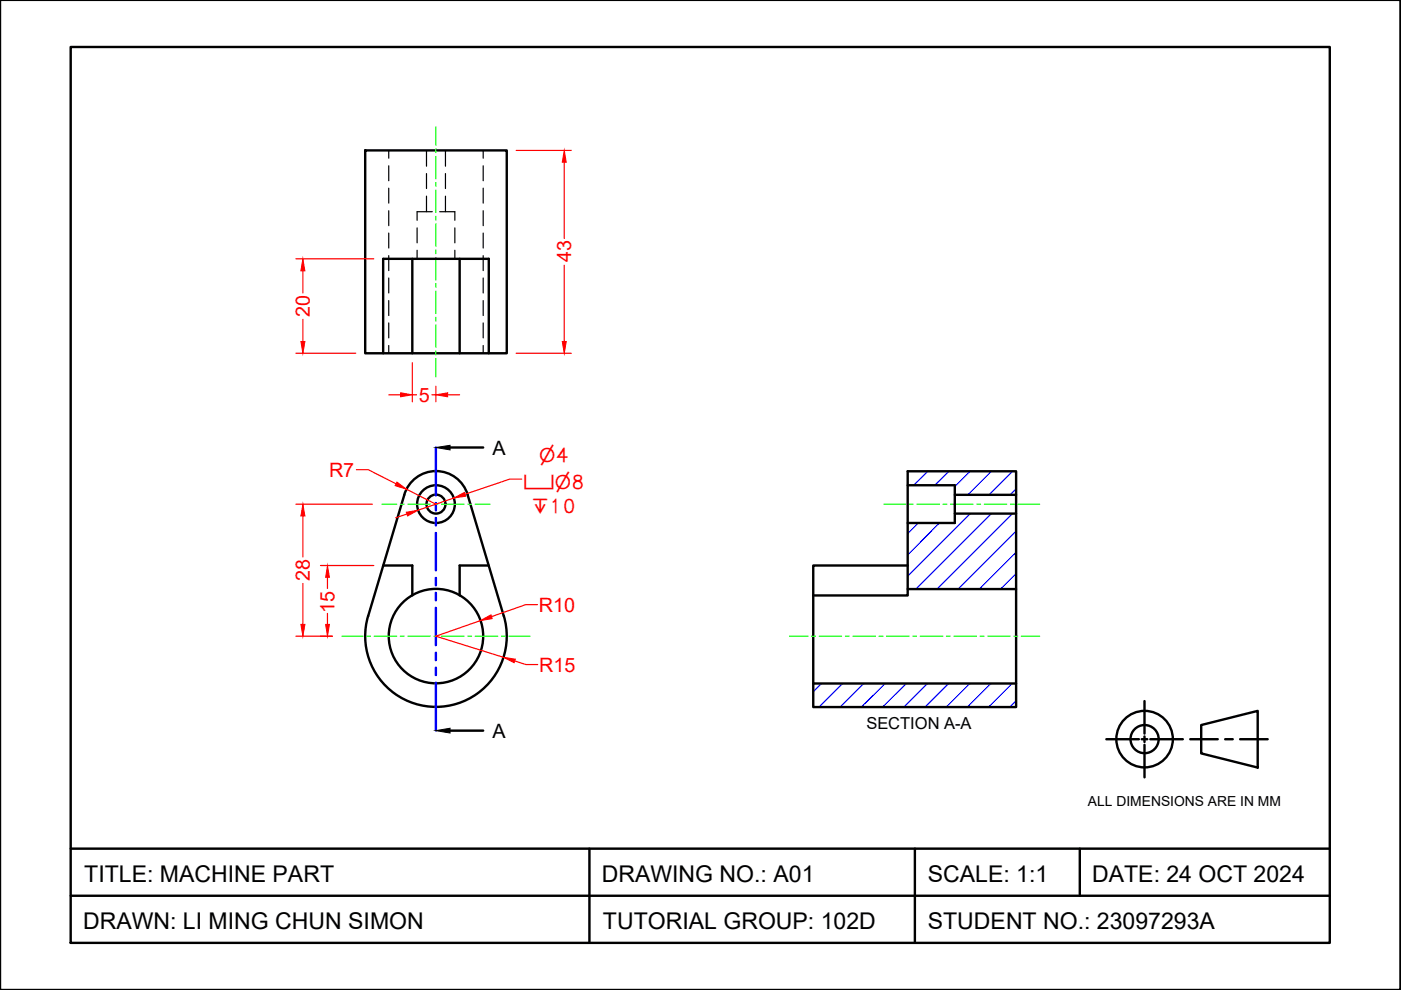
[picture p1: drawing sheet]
<svg xmlns="http://www.w3.org/2000/svg" width="297mm" height="210mm" viewBox="0 0 297 210" stroke-linecap="round" stroke-linejoin="round" font-family="sans-serif">
<!-- layer: Visible lines -->
<g fill="none" stroke="#000" stroke-width=".51">
<path d="M0 0h296.9v209.9h-296.9zM15 10h266.9v189.9h-266.9zM77.4 31.9h30v43h-30zM87.4 54.9v20M97.5 54.9v20M81.2 74.9v-20h22.4v20M95.4 94.9h7M81.2 119.9h6.2v6.4M99.1 104.9a7 7 0 0 0-6.7-5 7 7 0 0 0-6.7 5l-7.6 25.7a15 15 0 0 0 14.3 19.3 15 15 0 0 0 14.4-19.3l-7.7-25.7M103.6 119.9h-6.1v6.4M192.4 119.9h-20v30h43v-50h-23v26.4h-20M192.4 102.9h10v8h-10"/>
<path d="M202.4 104.9h13M202.4 108.9h13M192.4 124.9h23M95.4 154.9h7M172.4 144.9h43M234.6 156.7h6.9M242.1 156.7h1.1M242.7 148.6v6.9M242.7 156.1v1.2M242.7 157.9v6.9M243.9 156.7h6.9M252.3 156.7h5.9"/>
<path d="M254.7 153.7l12-3v12l-12-3zM259.8 156.7h1.6M262.9 156.7h5.9M15 179.9h266.9M125 179.9v20M194 179.9v20M228.9 179.9v10M15 189.9h266.9"/>
<circle cx="92.4" cy="106.9" r="4"/>
<circle cx="92.4" cy="106.9" r="2.01"/>
<circle cx="92.4" cy="134.9" r="10"/>
<circle cx="242.7" cy="156.7" r="6"/>
<circle cx="242.7" cy="156.7" r="2.98"/>
</g>
<!-- layer: Section lines -->
<g fill="none" stroke="#00f" stroke-width=".25">
<path d="M196.7 99.9l-3 3M201.2 99.9l-3 3M205.7 99.9l-3.3 3.3M210.2 99.9l-5 5M214.7 99.9l-5 5M194.7 110.9l-2.3 2.3M199.2 110.9l-6.8 6.8M205.7 108.9l-13.3 13.2M210.2 108.9l-16 16M214.7 108.9l-16 16M215.4 103.6l-1.2 1.3M215.4 112.6l-12.2 12.3"/>
<path d="M215.4 117.1l-7.8 7.8M215.4 121.6l-3.3 3.3M174.2 144.9l-1.8 1.8M178.6 144.9l-4.9 5M183.1 144.9l-5 5M187.7 144.9l-5.1 5M192.2 144.9l-5.1 5M196.6 144.9l-5 5M201.1 144.9l-5 5M205.6 144.9l-5 5M210.1 144.9l-5 5M214.6 144.9l-5 5"/>
<path d="M215.4 148.6l-1.3 1.3"/>
</g>
<!-- layer: Hidden lines -->
<g fill="none" stroke="#000" stroke-width=".25">
<path d="M82.4 31.9v1.6M82.4 35.2v3.1M82.4 39.9v3.2M90.4 31.9v3.3M90.4 36.8v3.2M94.4 31.9v3.3M94.4 36.8v3.2M102.4 31.9v1.6M102.4 35.2v3.1M102.4 39.9v3.2M82.4 44.7v3.2M82.4 49.4v3.2"/>
<path d="M82.4 54.2v3.2M82.4 58.9v3.2M88.4 48.3v3.2M88.4 53.1v1.8M90.4 41.6v3.3M91.7 44.9h-3.3v1.8M93.2 44.9h3.2v1.8M94.4 41.6v3.3M96.4 48.3v3.2M96.4 53.1v1.8M102.4 44.7v3.2M102.4 49.4v3.2"/>
<path d="M102.4 54.2v3.2M102.4 58.9v3.2M82.4 63.7v3.2M82.4 68.5v3.1M82.4 73.3v1.6M102.4 63.7v3.2M102.4 68.5v3.1M102.4 73.3v1.6"/>
</g>
<!-- layer: Centre lines -->
<g fill="none" stroke="#0f0" stroke-width=".25">
<path d="M92.4 26.9v3.9M92.4 31.6v.8M92.4 33.2v4.7M92.4 38.7v.8M92.4 40.3v4.8M92.4 45.9v.8M92.4 47.4v4.8M92.4 53v.8M92.4 54.6v4.8M92.4 60.1v.8M92.4 61.7v4.8M92.4 67.3v.8"/>
<path d="M92.4 68.9v4.7M92.4 74.4v.8M92.4 76v3.9M81 106.9h3.1M84.9 106.9h.8M86.5 106.9h4.7M92 106.9h.8M93.6 106.9h4.8M99.2 106.9h.8M100.8 106.9h3.1M187.4 106.9h4.6M192.8 106.9h.8"/>
<path d="M194.4 106.9h4.8M199.9 106.9h.8M201.5 106.9h4.8M207.1 106.9h.8M208.7 106.9h4.7M214.2 106.9h.9M215.8 106.9h4.6M72.5 134.9h4.5M77.8 134.9h.7M79.3 134.9h4.8M84.9 134.9h.8M86.5 134.9h4.7"/>
<path d="M92 134.9h.8M93.6 134.9h4.8M99.2 134.9h.8M100.8 134.9h4.7M106.3 134.9h.8M107.9 134.9h4.5M167.4 134.9h3.9M172.1 134.9h.8M173.7 134.9h4.7M179.2 134.9h.8M180.8 134.9h4.8M186.4 134.9h.8"/>
<path d="M188 134.9h4.7M193.5 134.9h.8M195.1 134.9h4.8M200.7 134.9h.8M202.3 134.9h4.7M207.8 134.9h.8M209.4 134.9h4.8M215 134.9h.8M216.5 134.9h3.9"/>
</g>
<!-- layer: Cutting plane -->
<path d="M92.4 94.9v10.1M92.4 106.7v1.5M92.4 109.8v1.6M92.4 113v7.9M92.4 122.5v1.6M92.4 125.7v1.6M92.4 128.9v7.9M92.4 138.4v1.6M92.4 141.6v1.5M92.4 144.8v10.1" fill="none" stroke="#00f" stroke-width=".51"/>
<!-- layer: Visible lines -->
<path d="M92.4 94.9l3-.5v1zM92.4 154.9l3-.5v1z" fill="#000" stroke="#000" stroke-width=".21"/>
<!-- layer: Dimensions -->
<g fill="none" stroke="#f00" stroke-width=".25">
<path d="M109.4 31.9h11.7M119.6 34.4v16.2M62.7 54.9h16.5M64.2 57.4v4.7M119.6 56.2v16.2M62.7 74.9h12.7M64.2 67.7v4.7M87.4 76.9v8.3M109.4 74.9h11.7M75.6 99.6h2.5l5.9 3M82.4 83.7h2.5M87.4 83.7h.9"/>
<path d="M91.6 83.7h.8M92.4 81.9v3.3M94.9 83.7h2.6M62.7 106.9h16.3M64.2 109.4v8.7M67.9 119.9h11.3M86.2 103.7l6.2 3.2M86.3 109l-2.4 .8M96.2 105.6l-7.6 2.6M110.6 101.6h-2.5l-9.5 3.2M62.7 134.9h7.8M64.2 123.7v8.7"/>
<path d="M69.4 122.4v2.4M69.4 130.1v2.3M101.9 131.6l-9.5 3.3 14.4 4.5M114 128.2h-2.5l-7.3 2.5M109.1 140.1l2.4 .8h2.5"/>
</g>
<g fill="#f00" stroke="#f00" stroke-width=".21">
<path d="M86.1 108.6l2.5-.4-2.2 1.2z"/>
<path d="M96.2 105.6l2.3-1.2 .2 .8z"/>
<path d="M106.8 139.4l2.5 .4-.3 .7z"/>
<path d="M101.9 131.6l2.2-1.2 .3 .8z"/>
<path d="M84.2 102.2l2 1.5-2.4-.7z"/>
<path d="M119.6 31.9l.5 2.5h-.9z"/>
<path d="M119.2 72.4h.9l-.5 2.5z"/>
<path d="M84.9 83.3l2.5 .4-2.5 .4z"/>
<path d="M92.4 83.7l2.5-.4v.8z"/>
<path d="M64.2 54.9l.4 2.5h-.8z"/>
<path d="M63.8 72.4h.8l-.4 2.5z"/>
<path d="M64.2 106.9l.4 2.5h-.8z"/>
<path d="M63.8 132.4h.8l-.4 2.5z"/>
<path d="M69.4 119.9l.4 2.5h-.8z"/>
<path d="M69 132.4h.8l-.4 2.5z"/>
</g>
<!-- layer: Visible lines -->
<path d="M15 10h266.9v169.9h-266.9z" fill="none" stroke="#000" stroke-width=".21"/>
<g font-size="4.9">
<text x="17.9" y="187">TITLE: MACHINE PART</text>
<text x="127.6" y="187">DRAWING NO.: A01</text>
<text x="196.7" y="187">SCALE: 1:1</text>
<text x="231.6" y="187">DATE: 24 OCT 2024</text>
<text x="17.6" y="197">DRAWN: LI MING CHUN SIMON</text>
<text x="127.8" y="197">TUTORIAL GROUP: 102D</text>
<text x="196.7" y="197">STUDENT NO.: 23097293A</text>
</g>
<g font-size="4.2" fill="#f00">
<text x="121.1" y="55.6" transform="rotate(-90 121.1 55.6)">43</text>
<text x="65.7" y="67.2" transform="rotate(-90 65.7 67.2)">20</text>
<text x="88.8" y="85.2">5</text>
<text x="69.8" y="101.1">R7</text>
<text x="65.7" y="123.2" transform="rotate(-90 65.7 123.2)">28</text>
<text x="70.9" y="129.9" transform="rotate(-90 70.9 129.9)">15</text>
<text x="114.3" y="129.7">R10</text>
<text x="114.3" y="142.4">R15</text>
</g>
<g font-size="4.2">
<text x="104.4" y="96.4">A</text>
<text x="104.4" y="156.4">A</text>
</g>
<g font-size="4" fill="#f00">
<text x="114.3" y="98">⌀4</text>
<text x="111" y="103.7">⌴⌀8</text>
<text x="112.8" y="108.7">↧10</text>
</g>
<text font-size="3.5" x="183.7" y="154.5">SECTION A-A</text>
<text font-size="2.9" x="230.7" y="170.9">ALL DIMENSIONS ARE IN MM</text>
</svg>
